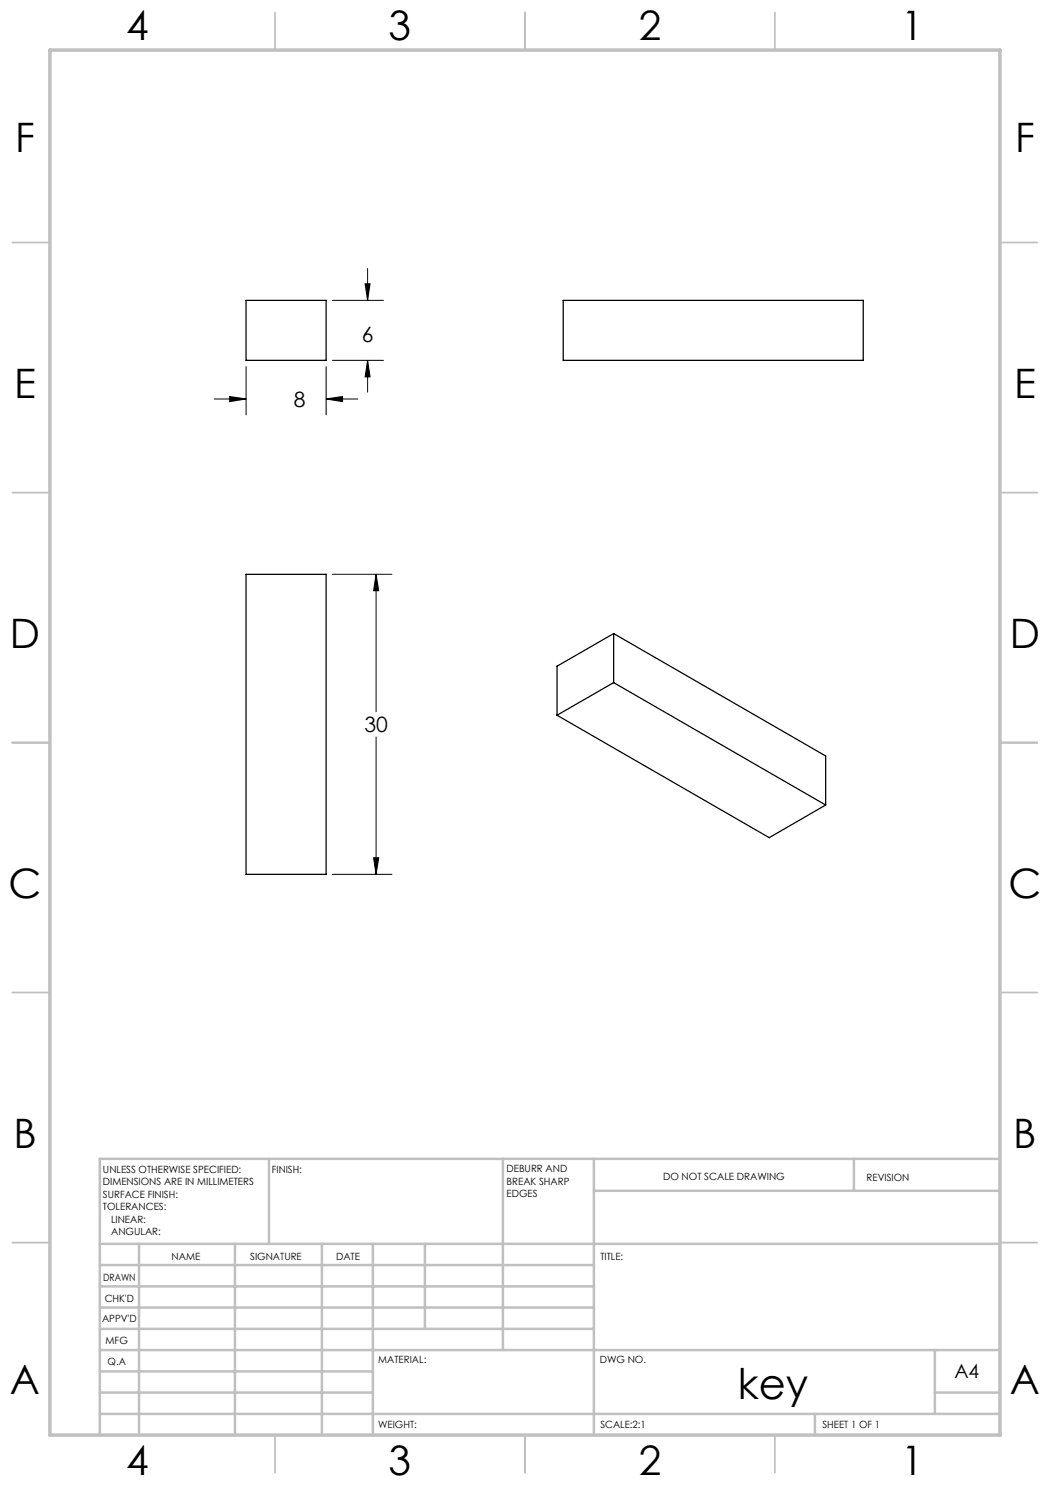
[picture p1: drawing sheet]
<svg xmlns="http://www.w3.org/2000/svg" width="210mm" height="297mm" viewBox="0 0 210 297" stroke-linecap="round" stroke-linejoin="round" font-family="sans-serif">
<g fill="none" stroke="#000" stroke-width=".2">
<path d="M73 56.8h1l-.5 3.3zM73.5 53.7v6.4M42.9 79.8h6.3M45.9 79.3l3.3 .5-3.3 .5zM49.2 73.3v9.7M65.2 79.8l3.3-.5v1zM65.2 73.3v9.7M65.2 79.8h6.4M66.5 60.1h10.2M66.5 72.1h10.2M73.5 72.1l.5 3.3h-1zM73.5 72.1v6.3"/>
<path d="M66.5 114.9h11.9M75.2 114.9l.5 3.2h-1zM75.2 114.9v27.4M75.2 147.4v27.5M66.5 174.9h11.9M74.7 171.6h1l-.5 3.3z"/>
</g>
<g fill="none" stroke="#c0c0c0" stroke-width=".35">
<path d="M55 2.5v7.5M105 2.5v7.5M155 2.5v7.5M2.5 48.5h7.5M200 48.5h7.5M2.5 98.5h7.5M200 98.5h7.5M2.5 148.5h7.5M200 148.5h7.5M2.5 198.5h7.5M200 198.5h7.5M2.5 248.5h7.5"/>
<path d="M200 248.5h7.5M55 287v7.5M105 287v7.5M155 287v7.5"/>
</g>
<g fill="none" stroke="#c0c0c0" stroke-width=".5">
<path d="M53.8 231.8v17M100.6 231.8v38.2M118.8 231.8v55.2M118.8 238.2h81.2M170.8 231.8v6.4M200 231.8h-180v55.2M20 248.8h180M20 257.3h98.8M20 253h98.8M27.8 248.8v38.2M47 248.8v38.2M64.4 248.8v38.2"/>
<path d="M74.6 248.8v38.2M85 248.8v17M20 265.8h98.8M20 261.5h98.8M20 278.5h54.6M20 274.3h54.6M20 270h180M187 278.5h13M187 270v12.8M20 282.8h180M163 282.8v4.2"/>
</g>
<path d="M10 10h190v277h-190z" fill="none" stroke="#c0c0c0" stroke-width=".7"/>
<path d="M65.2 79.8l3.3-.5v1zM45.9 79.3l3.3 .5-3.3 .5zM73 56.8h1l-.5 3.3zM73.5 72.1l.5 3.3h-1zM74.7 171.6h1l-.5 3.3zM75.2 114.9l.5 3.2h-1z" fill="#000"/>
<path d="M49.2 60.1h16v12h-16zM112.6 60.1h60v12h-60zM49.2 114.9h16v60h-16zM122.7 136.5l42.4 24.5M122.7 126.7v9.8M122.7 126.7l42.4 24.5v9.8M122.7 136.5l-11.3 6.5M122.7 126.7l-11.3 6.5v9.8M111.4 143l42.4 24.5 11.3-6.5" fill="none" stroke="#000" stroke-width=".25"/>
<text font-size="8.5" x="147.6" y="279.7">key</text>
<g font-size="8.1">
<text x="25.2" y="8">4</text>
<text x="77.7" y="8">3</text>
<text x="127.7" y="8">2</text>
<text x="180.2" y="8">1</text>
<text x="3" y="30.4">F</text>
<text x="203" y="30.4">F</text>
<text x="2.8" y="79.6">E</text>
<text x="202.8" y="79.6">E</text>
<text x="2" y="129.6">D</text>
<text x="202" y="129.6">D</text>
<text x="1.7" y="179.6">C</text>
<text x="201.7" y="179.6">C</text>
<text x="2.7" y="229.6">B</text>
<text x="202.7" y="229.6">B</text>
<text x="2" y="278.9">A</text>
<text x="202" y="278.9">A</text>
<text x="25.2" y="295">4</text>
<text x="77.7" y="295">3</text>
<text x="127.7" y="295">2</text>
<text x="180.2" y="295">1</text>
</g>
<g font-size="4.2">
<text x="72.4" y="68.4">6</text>
<text x="58.8" y="81.4">8</text>
<text x="72.9" y="146.4">30</text>
</g>
<text font-size="3.9" x="190.9" y="275.5">A4</text>
<g font-size="2">
<text x="20.6" y="234.6">UNLESS OTHERWISE SPECIFIED:</text>
<text x="20.6" y="237.1">DIMENSIONS ARE IN MILLIMETERS</text>
<text x="20.6" y="239.6">SURFACE FINISH:</text>
<text x="54.4" y="234.6">FINISH:</text>
<text x="101.3" y="234.5">DEBURR AND</text>
<text x="101.3" y="237">BREAK SHARP</text>
<text x="101.3" y="239.5">EDGES</text>
<text x="132.6" y="236">DO NOT SCALE DRAWING</text>
<text x="173.3" y="236.2">REVISION</text>
<text x="20.6" y="242.1">TOLERANCES:</text>
<text x="22.2" y="244.6">LINEAR:</text>
<text x="22.2" y="247.1">ANGULAR:</text>
<text x="34.3" y="252">NAME</text>
<text x="50" y="251.9">SIGNATURE</text>
<text x="67.2" y="251.9">DATE</text>
<text x="120.1" y="251.9">TITLE:</text>
<text x="20.6" y="256.1">DRAWN</text>
<text x="20.9" y="260.3">CHK'D</text>
<text x="20.4" y="264.4">APPV'D</text>
<text x="21.1" y="268.8">MFG</text>
<text x="21.5" y="273">Q.A</text>
<text x="75.6" y="272.5">MATERIAL:</text>
<text x="120" y="272.5">DWG NO.</text>
<text x="75.6" y="285.5">WEIGHT:</text>
<text x="120.1" y="285.6">SCALE:2:1</text>
<text x="164.5" y="285.6">SHEET 1 OF 1</text>
</g>
</svg>
